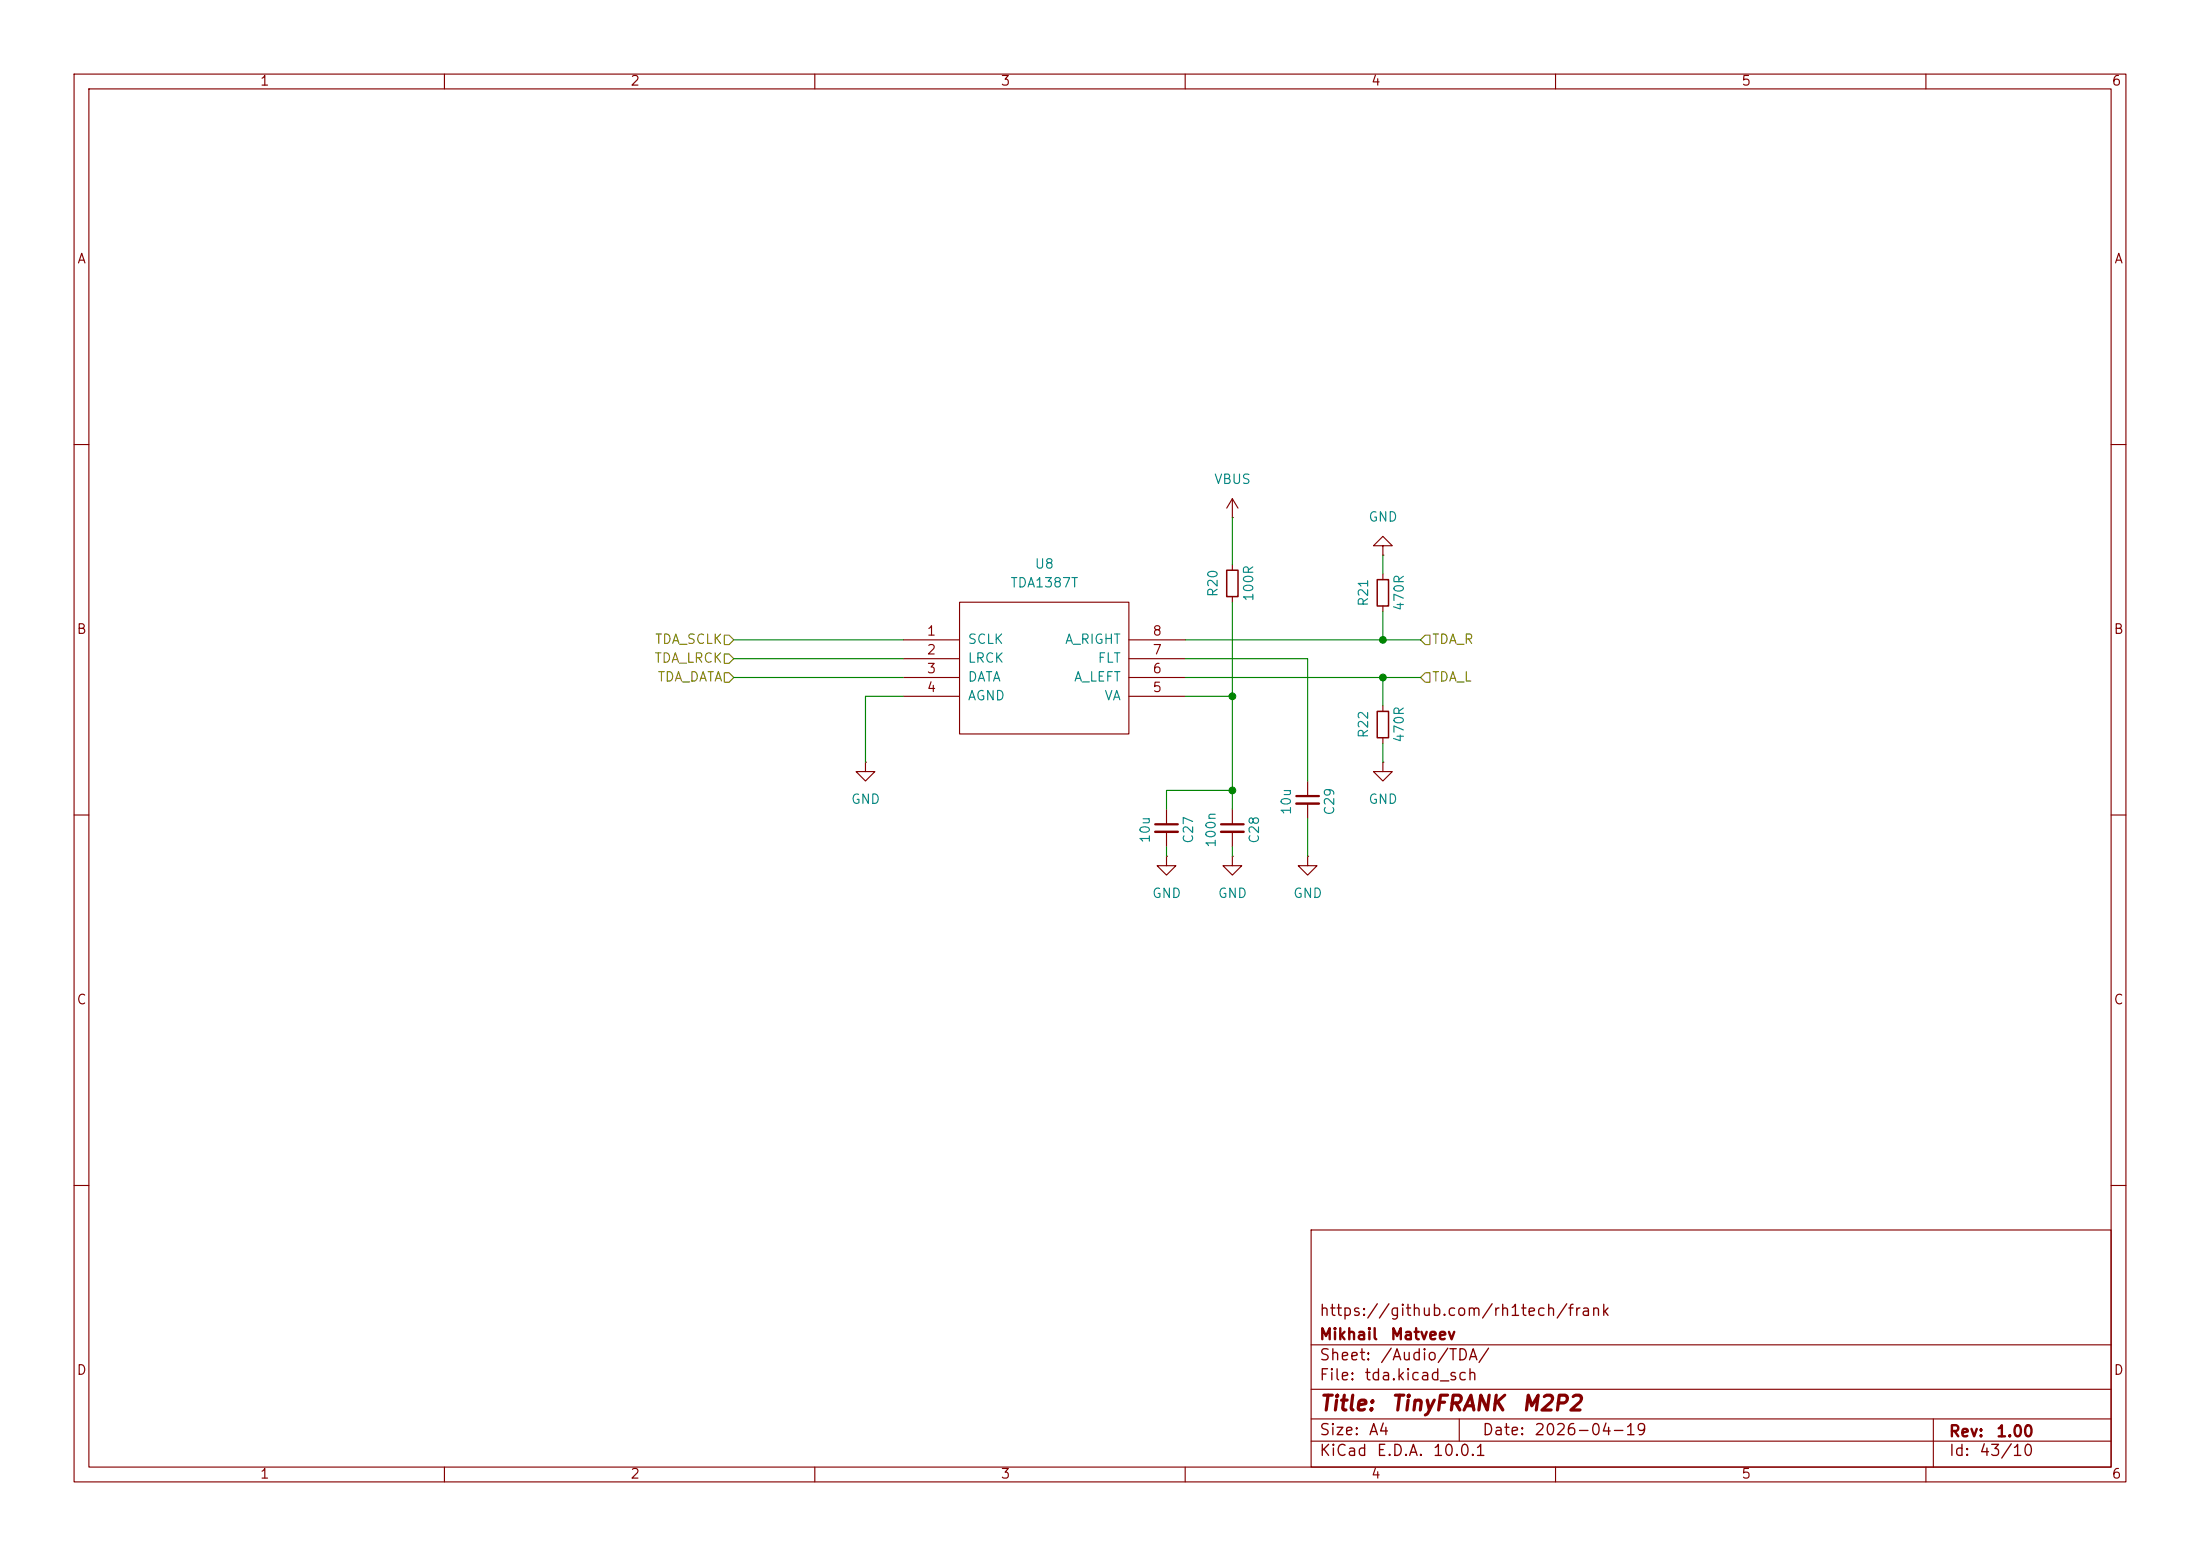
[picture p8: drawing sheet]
(kicad_sch
 (version 20260306)
 (generator "eeschema")
 (generator_version "10.0")
 (paper "A4")
 (title_block
  (title "${NAME} ${MODEL}")
  (date "${DATE}")
  (rev "${VERSION}")
  (company "Mikhail Matveev")
  (comment 1 "https://github.com/rh1tech/frank"))
 (lib_symbols
  (symbol "TinyFRANK:C_Small"
   (pin_numbers (hide yes))
   (pin_names
    (offset 0.254) (hide yes)) (exclude_from_sim no) (in_bom yes) (on_board yes)
   (in_pos_files yes)
   (duplicate_pin_numbers_are_jumpers no)
   (property "Reference" "C" (at 0.254 1.778 0) (show_name no) (do_not_autoplace no) (effects (font (size 1.27 1.27)) (justify left)))
   (property "Value" "C_Small" (at 0.254 -2.032 0) (show_name no) (do_not_autoplace no) (effects (font (size 1.27 1.27)) (justify left)))
   (property "Footprint" "" (at 0 0 0) (show_name no) (do_not_autoplace no) (hide yes) (effects (font (size 1.27 1.27))))
   (property "Datasheet" "" (at 0 0 0) (show_name no) (do_not_autoplace no) (hide yes) (effects (font (size 1.27 1.27))))
   (property "Description" "Unpolarized capacitor, small symbol" (at 0 0 0) (show_name no) (do_not_autoplace no) (hide yes) (effects (font (size 1.27 1.27))))
   (symbol "C_Small_0_1"
    (polyline (pts (xy -1.524 0.508) (xy 1.524 0.508)) (stroke (width 0.3048) (type default)) (fill (type none)))
    (polyline (pts (xy -1.524 -0.508) (xy 1.524 -0.508)) (stroke (width 0.3302) (type default)) (fill (type none))))
   (symbol "C_Small_1_1"
    (pin passive line (at 0 2.54 270) (length 2.032) (name "" (effects (font (size 1.27 1.27)))) (number "1" (effects (font (size 1.27 1.27)))))
    (pin passive line (at 0 -2.54 90) (length 2.032) (name "" (effects (font (size 1.27 1.27)))) (number "2" (effects (font (size 1.27 1.27))))))
   (embedded_fonts no))
  (symbol "TinyFRANK:GND"
   (power global)
   (pin_numbers (hide yes))
   (pin_names
    (offset 0) (hide yes)) (exclude_from_sim no) (in_bom yes) (on_board yes)
   (in_pos_files yes)
   (duplicate_pin_numbers_are_jumpers no)
   (property "Reference" "#PWR" (at 0 -6.35 0) (show_name no) (do_not_autoplace no) (hide yes) (effects (font (size 1.27 1.27))))
   (property "Value" "GND" (at 0 -3.81 0) (show_name no) (do_not_autoplace no) (effects (font (size 1.27 1.27))))
   (property "Footprint" "" (at 0 0 0) (show_name no) (do_not_autoplace no) (hide yes) (effects (font (size 1.27 1.27))))
   (property "Datasheet" "" (at 0 0 0) (show_name no) (do_not_autoplace no) (hide yes) (effects (font (size 1.27 1.27))))
   (property "Description" "Power symbol creates a global label with name \"GND\" , ground" (at 0 0 0) (show_name no) (do_not_autoplace no) (hide yes) (effects (font (size 1.27 1.27))))
   (symbol "GND_0_1"
    (polyline (pts (xy 0 0) (xy 0 -1.27) (xy 1.27 -1.27) (xy 0 -2.54) (xy -1.27 -1.27) (xy 0 -1.27)) (stroke (width 0) (type default)) (fill (type none))))
   (symbol "GND_1_1"
    (pin power_in line (at 0 0 270) (length 0) (name "" (effects (font (size 1.27 1.27)))) (number "1" (effects (font (size 1.27 1.27))))))
   (embedded_fonts no))
  (symbol "TinyFRANK:R_Small"
   (pin_numbers (hide yes))
   (pin_names
    (offset 0.254) (hide yes)) (exclude_from_sim no) (in_bom yes) (on_board yes)
   (in_pos_files yes)
   (duplicate_pin_numbers_are_jumpers no)
   (property "Reference" "R" (at 0 0 90) (show_name no) (do_not_autoplace no) (effects (font (size 1.016 1.016))))
   (property "Value" "R_Small" (at 1.778 0 90) (show_name no) (do_not_autoplace no) (effects (font (size 1.27 1.27))))
   (property "Footprint" "" (at 0 0 0) (show_name no) (do_not_autoplace no) (hide yes) (effects (font (size 1.27 1.27))))
   (property "Datasheet" "" (at 0 0 0) (show_name no) (do_not_autoplace no) (hide yes) (effects (font (size 1.27 1.27))))
   (property "Description" "Resistor, small symbol" (at 0 0 0) (show_name no) (do_not_autoplace no) (hide yes) (effects (font (size 1.27 1.27))))
   (symbol "R_Small_0_1"
    (rectangle (start -0.762 1.778) (end 0.762 -1.778) (stroke (width 0.2032) (type default)) (fill (type none))))
   (symbol "R_Small_1_1"
    (pin passive line (at 0 2.54 270) (length 0.762) (name "" (effects (font (size 1.27 1.27)))) (number "1" (effects (font (size 1.27 1.27)))))
    (pin passive line (at 0 -2.54 90) (length 0.762) (name "" (effects (font (size 1.27 1.27)))) (number "2" (effects (font (size 1.27 1.27))))))
   (embedded_fonts no))
  (symbol "TinyFRANK:TDA1387T"
   (pin_names
    (offset 1.016)) (exclude_from_sim no) (in_bom yes) (on_board yes)
   (in_pos_files yes)
   (duplicate_pin_numbers_are_jumpers no)
   (property "Reference" "TDA1" (at 0 13.97 0) (show_name no) (do_not_autoplace no) (effects (font (size 1.27 1.27))))
   (property "Value" "TDA1387T" (at 0 11.43 0) (show_name no) (do_not_autoplace no) (effects (font (size 1.27 1.27))))
   (property "Footprint" "MODULE" (at 0 0 0) (show_name no) (do_not_autoplace no) (hide yes) (effects (font (size 1.27 1.27))))
   (property "Datasheet" "DOCUMENTATION" (at 0 0 0) (show_name no) (do_not_autoplace no) (hide yes) (effects (font (size 1.27 1.27))))
   (property "Description" "" (at 0 0 0) (show_name no) (do_not_autoplace no) (hide yes) (effects (font (size 1.27 1.27))))
   (symbol "TDA1387T_1_0"
    (rectangle (start -11.43 -8.89) (end 11.43 8.89) (stroke (width 0) (type solid)) (fill (type none))))
   (symbol "TDA1387T_1_1"
    (pin input line (at -19.05 3.81 0) (length 7.62) (name "SCLK" (effects (font (size 1.27 1.27)))) (number "1" (effects (font (size 1.27 1.27)))))
    (pin input line (at -19.05 1.27 0) (length 7.62) (name "LRCK" (effects (font (size 1.27 1.27)))) (number "2" (effects (font (size 1.27 1.27)))))
    (pin input line (at -19.05 -1.27 0) (length 7.62) (name "DATA" (effects (font (size 1.27 1.27)))) (number "3" (effects (font (size 1.27 1.27)))))
    (pin input line (at -19.05 -3.81 0) (length 7.62) (name "AGND" (effects (font (size 1.27 1.27)))) (number "4" (effects (font (size 1.27 1.27)))))
    (pin input line (at 19.05 -3.81 180) (length 7.62) (name "VA" (effects (font (size 1.27 1.27)))) (number "5" (effects (font (size 1.27 1.27)))))
    (pin input line (at 19.05 -1.27 180) (length 7.62) (name "A_LEFT" (effects (font (size 1.27 1.27)))) (number "6" (effects (font (size 1.27 1.27)))))
    (pin input line (at 19.05 1.27 180) (length 7.62) (name "FLT" (effects (font (size 1.27 1.27)))) (number "7" (effects (font (size 1.27 1.27)))))
    (pin input line (at 19.05 3.81 180) (length 7.62) (name "A_RIGHT" (effects (font (size 1.27 1.27)))) (number "8" (effects (font (size 1.27 1.27))))))
   (embedded_fonts no))
  (symbol "TinyFRANK:VBUS"
   (power global)
   (pin_numbers (hide yes))
   (pin_names
    (offset 0) (hide yes)) (exclude_from_sim no) (in_bom yes) (on_board yes)
   (in_pos_files yes)
   (duplicate_pin_numbers_are_jumpers no)
   (property "Reference" "#PWR" (at 0 -3.81 0) (show_name no) (do_not_autoplace no) (hide yes) (effects (font (size 1.27 1.27))))
   (property "Value" "VBUS" (at 0 3.556 0) (show_name no) (do_not_autoplace no) (effects (font (size 1.27 1.27))))
   (property "Footprint" "" (at 0 0 0) (show_name no) (do_not_autoplace no) (hide yes) (effects (font (size 1.27 1.27))))
   (property "Datasheet" "" (at 0 0 0) (show_name no) (do_not_autoplace no) (hide yes) (effects (font (size 1.27 1.27))))
   (property "Description" "Power symbol creates a global label with name \"VBUS\"" (at 0 0 0) (show_name no) (do_not_autoplace no) (hide yes) (effects (font (size 1.27 1.27))))
   (symbol "VBUS_0_1"
    (polyline (pts (xy -0.762 1.27) (xy 0 2.54)) (stroke (width 0) (type default)) (fill (type none)))
    (polyline (pts (xy 0 2.54) (xy 0.762 1.27)) (stroke (width 0) (type default)) (fill (type none)))
    (polyline (pts (xy 0 0) (xy 0 2.54)) (stroke (width 0) (type default)) (fill (type none))))
   (symbol "VBUS_1_1"
    (pin power_in line (at 0 0 90) (length 0) (name "" (effects (font (size 1.27 1.27)))) (number "1" (effects (font (size 1.27 1.27))))))
   (embedded_fonts no)))
 (junction
  (at 186.69 86.36)
  (diameter 0)
  (color 0 0 0 0))
 (junction
  (at 186.69 91.44)
  (diameter 0)
  (color 0 0 0 0))
 (junction
  (at 166.37 106.68)
  (diameter 0)
  (color 0 0 0 0))
 (junction
  (at 166.37 93.98)
  (diameter 0)
  (color 0 0 0 0))
 (wire
  (pts (xy 176.53 88.9) (xy 176.53 105.41))
  (stroke (width 0) (type default)))
 (wire
  (pts (xy 186.69 86.36) (xy 191.77 86.36))
  (stroke (width 0) (type default)))
 (wire
  (pts (xy 186.69 91.44) (xy 186.69 95.25))
  (stroke (width 0) (type default)))
 (wire
  (pts (xy 166.37 69.85) (xy 166.37 76.2))
  (stroke (width 0) (type default)))
 (wire
  (pts (xy 160.02 93.98) (xy 166.37 93.98))
  (stroke (width 0) (type default)))
 (wire
  (pts (xy 157.48 115.57) (xy 157.48 114.3))
  (stroke (width 0) (type default)))
 (wire
  (pts (xy 186.69 74.93) (xy 186.69 77.47))
  (stroke (width 0) (type default)))
 (wire
  (pts (xy 166.37 81.28) (xy 166.37 93.98))
  (stroke (width 0) (type default)))
 (wire
  (pts (xy 99.06 91.44) (xy 121.92 91.44))
  (stroke (width 0) (type default)))
 (wire
  (pts (xy 157.48 106.68) (xy 166.37 106.68))
  (stroke (width 0) (type default)))
 (wire
  (pts (xy 176.53 88.9) (xy 160.02 88.9))
  (stroke (width 0) (type default)))
 (wire
  (pts (xy 166.37 114.3) (xy 166.37 115.57))
  (stroke (width 0) (type default)))
 (wire
  (pts (xy 99.06 86.36) (xy 121.92 86.36))
  (stroke (width 0) (type default)))
 (wire
  (pts (xy 116.84 93.98) (xy 116.84 102.87))
  (stroke (width 0) (type default)))
 (wire
  (pts (xy 166.37 93.98) (xy 166.37 106.68))
  (stroke (width 0) (type default)))
 (wire
  (pts (xy 186.69 91.44) (xy 191.77 91.44))
  (stroke (width 0) (type default)))
 (wire
  (pts (xy 160.02 86.36) (xy 186.69 86.36))
  (stroke (width 0) (type default)))
 (wire
  (pts (xy 157.48 109.22) (xy 157.48 106.68))
  (stroke (width 0) (type default)))
 (wire
  (pts (xy 121.92 93.98) (xy 116.84 93.98))
  (stroke (width 0) (type default)))
 (wire
  (pts (xy 166.37 106.68) (xy 166.37 109.22))
  (stroke (width 0) (type default)))
 (wire
  (pts (xy 99.06 88.9) (xy 121.92 88.9))
  (stroke (width 0) (type default)))
 (wire
  (pts (xy 186.69 102.87) (xy 186.69 100.33))
  (stroke (width 0) (type default)))
 (wire
  (pts (xy 186.69 82.55) (xy 186.69 86.36))
  (stroke (width 0) (type default)))
 (wire
  (pts (xy 160.02 91.44) (xy 186.69 91.44))
  (stroke (width 0) (type default)))
 (wire
  (pts (xy 176.53 115.57) (xy 176.53 110.49))
  (stroke (width 0) (type default)))
 (hierarchical_label "TDA_LRCK"
  (shape input)
  (at 99.06 88.9 180)
  (effects (font (size 1.27 1.27)) (justify right)))
 (hierarchical_label "TDA_R"
  (shape input)
  (at 191.77 86.36 0)
  (effects (font (size 1.27 1.27)) (justify left)))
 (hierarchical_label "TDA_DATA"
  (shape input)
  (at 99.06 91.44 180)
  (effects (font (size 1.27 1.27)) (justify right)))
 (hierarchical_label "TDA_SCLK"
  (shape input)
  (at 99.06 86.36 180)
  (effects (font (size 1.27 1.27)) (justify right)))
 (hierarchical_label "TDA_L"
  (shape input)
  (at 191.77 91.44 0)
  (effects (font (size 1.27 1.27)) (justify left)))
 (symbol
  (lib_id "TinyFRANK:VBUS")
  (at 166.37 69.85 0)
  (unit 1)
  (body_style 1)
  (exclude_from_sim no)
  (in_bom yes)
  (on_board yes)
  (in_pos_files yes)
  (dnp no)
  (fields_autoplaced yes)
  (property "Reference" "#PWR070" (at 166.37 73.66 0) (hide yes) (show_name no) (do_not_autoplace no) (effects (font (size 1.27 1.27))))
  (property "Value" "VBUS" (at 166.37 64.77 0) (show_name no) (do_not_autoplace no) (effects (font (size 1.27 1.27))))
  (property "Footprint" "" (at 166.37 69.85 0) (hide yes) (show_name no) (do_not_autoplace no) (effects (font (size 1.27 1.27))))
  (property "Datasheet" "" (at 166.37 69.85 0) (hide yes) (show_name no) (do_not_autoplace no) (effects (font (size 1.27 1.27))))
  (property "Description" "Power symbol creates a global label with name \"VBUS\"" (at 166.37 69.85 0) (hide yes) (show_name no) (do_not_autoplace no) (effects (font (size 1.27 1.27))))
  (pin "1"))
 (symbol
  (lib_id "TinyFRANK:R_Small")
  (at 166.37 78.74 180)
  (unit 1)
  (body_style 1)
  (exclude_from_sim no)
  (in_bom yes)
  (on_board yes)
  (in_pos_files yes)
  (dnp no)
  (property "Reference" "R20" (at 163.83 78.74 90) (show_name no) (do_not_autoplace no) (effects (font (size 1.27 1.27))))
  (property "Value" "100R" (at 168.656 78.74 90) (show_name no) (do_not_autoplace no) (effects (font (size 1.27 1.27))))
  (property "Footprint" "TinyFRANK:R_0603_1608Metric" (at 166.37 78.74 0) (hide yes) (show_name no) (do_not_autoplace no) (effects (font (size 1.27 1.27))))
  (property "Datasheet" "" (at 166.37 78.74 0) (hide yes) (show_name no) (do_not_autoplace no) (effects (font (size 1.27 1.27))))
  (property "Description" "Resistor" (at 166.37 78.74 0) (hide yes) (show_name no) (do_not_autoplace no) (effects (font (size 1.27 1.27))))
  (property "AliExpress" "https://www.aliexpress.com/item/1005005945735199.html" (at 166.37 78.74 0) (hide yes) (show_name no) (do_not_autoplace no) (effects (font (size 1.27 1.27))))
  (property "Height" "" (at 166.37 78.74 0) (hide yes) (show_name no) (do_not_autoplace no) (effects (font (size 1.27 1.27))))
  (property "MANUFACTURER" "" (at 166.37 78.74 0) (hide yes) (show_name no) (do_not_autoplace no) (effects (font (size 1.27 1.27))))
  (property "MAXIMUM_PACKAGE_HEIGHT" "" (at 166.37 78.74 0) (hide yes) (show_name no) (do_not_autoplace no) (effects (font (size 1.27 1.27))))
  (property "Manufacturer_Name" "" (at 166.37 78.74 0) (hide yes) (show_name no) (do_not_autoplace no) (effects (font (size 1.27 1.27))))
  (property "Manufacturer_Part_Number" "" (at 166.37 78.74 0) (hide yes) (show_name no) (do_not_autoplace no) (effects (font (size 1.27 1.27))))
  (property "Mouser Part Number" "" (at 166.37 78.74 0) (hide yes) (show_name no) (do_not_autoplace no) (effects (font (size 1.27 1.27))))
  (property "Mouser Price/Stock" "" (at 166.37 78.74 0) (hide yes) (show_name no) (do_not_autoplace no) (effects (font (size 1.27 1.27))))
  (property "PARTREV" "" (at 166.37 78.74 0) (hide yes) (show_name no) (do_not_autoplace no) (effects (font (size 1.27 1.27))))
  (property "STANDARD" "" (at 166.37 78.74 0) (hide yes) (show_name no) (do_not_autoplace no) (effects (font (size 1.27 1.27))))
  (property "Sim.Device" "" (at 166.37 78.74 0) (hide yes) (show_name no) (do_not_autoplace no) (effects (font (size 1.27 1.27))))
  (pin "1")
  (pin "2"))
 (symbol
  (lib_id "TinyFRANK:TDA1387T")
  (at 140.97 90.17 0)
  (unit 1)
  (body_style 1)
  (exclude_from_sim no)
  (in_bom yes)
  (on_board yes)
  (in_pos_files yes)
  (dnp no)
  (fields_autoplaced yes)
  (property "Reference" "U8" (at 140.97 76.2 0) (show_name no) (do_not_autoplace no) (effects (font (size 1.27 1.27))))
  (property "Value" "TDA1387T" (at 140.97 78.74 0) (show_name no) (do_not_autoplace no) (effects (font (size 1.27 1.27))))
  (property "Footprint" "TinyFRANK:SO-8" (at 140.97 90.17 0) (hide yes) (show_name no) (do_not_autoplace no) (effects (font (size 1.27 1.27))))
  (property "Datasheet" "" (at 140.97 90.17 0) (hide yes) (show_name no) (do_not_autoplace no) (effects (font (size 1.27 1.27))))
  (property "Description" "" (at 140.97 90.17 0) (hide yes) (show_name no) (do_not_autoplace no) (effects (font (size 1.27 1.27))))
  (pin "1")
  (pin "2")
  (pin "3")
  (pin "4")
  (pin "5")
  (pin "6")
  (pin "7")
  (pin "8"))
 (symbol
  (lib_id "TinyFRANK:C_Small")
  (at 166.37 111.76 0)
  (unit 1)
  (body_style 1)
  (exclude_from_sim no)
  (in_bom yes)
  (on_board yes)
  (in_pos_files yes)
  (dnp no)
  (property "Reference" "C28" (at 169.418 112.014 90) (show_name no) (do_not_autoplace no) (effects (font (size 1.27 1.27))))
  (property "Value" "100n" (at 163.576 112.014 90) (show_name no) (do_not_autoplace no) (effects (font (size 1.27 1.27))))
  (property "Footprint" "TinyFRANK:C_0603_1608Metric" (at 166.37 111.76 0) (hide yes) (show_name no) (do_not_autoplace no) (effects (font (size 1.27 1.27))))
  (property "Datasheet" "" (at 166.37 111.76 0) (hide yes) (show_name no) (do_not_autoplace no) (effects (font (size 1.27 1.27))))
  (property "Description" "Unpolarized capacitor" (at 166.37 111.76 0) (hide yes) (show_name no) (do_not_autoplace no) (effects (font (size 1.27 1.27))))
  (property "AliExpress" "https://www.aliexpress.com/item/33008008276.html" (at 166.37 111.76 0) (hide yes) (show_name no) (do_not_autoplace no) (effects (font (size 1.27 1.27))))
  (property "Height" "" (at 166.37 111.76 0) (hide yes) (show_name no) (do_not_autoplace no) (effects (font (size 1.27 1.27))))
  (property "MANUFACTURER" "" (at 166.37 111.76 0) (hide yes) (show_name no) (do_not_autoplace no) (effects (font (size 1.27 1.27))))
  (property "MAXIMUM_PACKAGE_HEIGHT" "" (at 166.37 111.76 0) (hide yes) (show_name no) (do_not_autoplace no) (effects (font (size 1.27 1.27))))
  (property "Manufacturer_Name" "" (at 166.37 111.76 0) (hide yes) (show_name no) (do_not_autoplace no) (effects (font (size 1.27 1.27))))
  (property "Manufacturer_Part_Number" "" (at 166.37 111.76 0) (hide yes) (show_name no) (do_not_autoplace no) (effects (font (size 1.27 1.27))))
  (property "Mouser Part Number" "" (at 166.37 111.76 0) (hide yes) (show_name no) (do_not_autoplace no) (effects (font (size 1.27 1.27))))
  (property "Mouser Price/Stock" "" (at 166.37 111.76 0) (hide yes) (show_name no) (do_not_autoplace no) (effects (font (size 1.27 1.27))))
  (property "PARTREV" "" (at 166.37 111.76 0) (hide yes) (show_name no) (do_not_autoplace no) (effects (font (size 1.27 1.27))))
  (property "STANDARD" "" (at 166.37 111.76 0) (hide yes) (show_name no) (do_not_autoplace no) (effects (font (size 1.27 1.27))))
  (property "Sim.Device" "" (at 166.37 111.76 0) (hide yes) (show_name no) (do_not_autoplace no) (effects (font (size 1.27 1.27))))
  (pin "1")
  (pin "2"))
 (symbol
  (lib_id "TinyFRANK:R_Small")
  (at 186.69 97.79 180)
  (unit 1)
  (body_style 1)
  (exclude_from_sim no)
  (in_bom yes)
  (on_board yes)
  (in_pos_files yes)
  (dnp no)
  (property "Reference" "R22" (at 184.15 97.79 90) (show_name no) (do_not_autoplace no) (effects (font (size 1.27 1.27))))
  (property "Value" "470R" (at 188.976 97.79 90) (show_name no) (do_not_autoplace no) (effects (font (size 1.27 1.27))))
  (property "Footprint" "TinyFRANK:R_0603_1608Metric" (at 186.69 97.79 0) (hide yes) (show_name no) (do_not_autoplace no) (effects (font (size 1.27 1.27))))
  (property "Datasheet" "" (at 186.69 97.79 0) (hide yes) (show_name no) (do_not_autoplace no) (effects (font (size 1.27 1.27))))
  (property "Description" "Resistor" (at 186.69 97.79 0) (hide yes) (show_name no) (do_not_autoplace no) (effects (font (size 1.27 1.27))))
  (property "AliExpress" "https://www.aliexpress.com/item/1005005945735199.html" (at 186.69 97.79 0) (hide yes) (show_name no) (do_not_autoplace no) (effects (font (size 1.27 1.27))))
  (property "Height" "" (at 186.69 97.79 0) (hide yes) (show_name no) (do_not_autoplace no) (effects (font (size 1.27 1.27))))
  (property "MANUFACTURER" "" (at 186.69 97.79 0) (hide yes) (show_name no) (do_not_autoplace no) (effects (font (size 1.27 1.27))))
  (property "MAXIMUM_PACKAGE_HEIGHT" "" (at 186.69 97.79 0) (hide yes) (show_name no) (do_not_autoplace no) (effects (font (size 1.27 1.27))))
  (property "Manufacturer_Name" "" (at 186.69 97.79 0) (hide yes) (show_name no) (do_not_autoplace no) (effects (font (size 1.27 1.27))))
  (property "Manufacturer_Part_Number" "" (at 186.69 97.79 0) (hide yes) (show_name no) (do_not_autoplace no) (effects (font (size 1.27 1.27))))
  (property "Mouser Part Number" "" (at 186.69 97.79 0) (hide yes) (show_name no) (do_not_autoplace no) (effects (font (size 1.27 1.27))))
  (property "Mouser Price/Stock" "" (at 186.69 97.79 0) (hide yes) (show_name no) (do_not_autoplace no) (effects (font (size 1.27 1.27))))
  (property "PARTREV" "" (at 186.69 97.79 0) (hide yes) (show_name no) (do_not_autoplace no) (effects (font (size 1.27 1.27))))
  (property "STANDARD" "" (at 186.69 97.79 0) (hide yes) (show_name no) (do_not_autoplace no) (effects (font (size 1.27 1.27))))
  (property "Sim.Device" "" (at 186.69 97.79 0) (hide yes) (show_name no) (do_not_autoplace no) (effects (font (size 1.27 1.27))))
  (pin "1")
  (pin "2"))
 (symbol
  (lib_id "TinyFRANK:GND")
  (at 186.69 102.87 0)
  (unit 1)
  (body_style 1)
  (exclude_from_sim no)
  (in_bom yes)
  (on_board yes)
  (in_pos_files yes)
  (dnp no)
  (fields_autoplaced yes)
  (property "Reference" "#PWR074" (at 186.69 109.22 0) (hide yes) (show_name no) (do_not_autoplace no) (effects (font (size 1.27 1.27))))
  (property "Value" "GND" (at 186.69 107.95 0) (show_name no) (do_not_autoplace no) (effects (font (size 1.27 1.27))))
  (property "Footprint" "" (at 186.69 102.87 0) (hide yes) (show_name no) (do_not_autoplace no) (effects (font (size 1.27 1.27))))
  (property "Datasheet" "" (at 186.69 102.87 0) (hide yes) (show_name no) (do_not_autoplace no) (effects (font (size 1.27 1.27))))
  (property "Description" "Power symbol creates a global label with name \"GND\" , ground" (at 186.69 102.87 0) (hide yes) (show_name no) (do_not_autoplace no) (effects (font (size 1.27 1.27))))
  (pin "1"))
 (symbol
  (lib_id "TinyFRANK:GND")
  (at 186.69 74.93 180)
  (unit 1)
  (body_style 1)
  (exclude_from_sim no)
  (in_bom yes)
  (on_board yes)
  (in_pos_files yes)
  (dnp no)
  (fields_autoplaced yes)
  (property "Reference" "#PWR073" (at 186.69 68.58 0) (hide yes) (show_name no) (do_not_autoplace no) (effects (font (size 1.27 1.27))))
  (property "Value" "GND" (at 186.69 69.85 0) (show_name no) (do_not_autoplace no) (effects (font (size 1.27 1.27))))
  (property "Footprint" "" (at 186.69 74.93 0) (hide yes) (show_name no) (do_not_autoplace no) (effects (font (size 1.27 1.27))))
  (property "Datasheet" "" (at 186.69 74.93 0) (hide yes) (show_name no) (do_not_autoplace no) (effects (font (size 1.27 1.27))))
  (property "Description" "Power symbol creates a global label with name \"GND\" , ground" (at 186.69 74.93 0) (hide yes) (show_name no) (do_not_autoplace no) (effects (font (size 1.27 1.27))))
  (pin "1"))
 (symbol
  (lib_id "TinyFRANK:R_Small")
  (at 186.69 80.01 180)
  (unit 1)
  (body_style 1)
  (exclude_from_sim no)
  (in_bom yes)
  (on_board yes)
  (in_pos_files yes)
  (dnp no)
  (property "Reference" "R21" (at 184.15 80.01 90) (show_name no) (do_not_autoplace no) (effects (font (size 1.27 1.27))))
  (property "Value" "470R" (at 188.976 80.01 90) (show_name no) (do_not_autoplace no) (effects (font (size 1.27 1.27))))
  (property "Footprint" "TinyFRANK:R_0603_1608Metric" (at 186.69 80.01 0) (hide yes) (show_name no) (do_not_autoplace no) (effects (font (size 1.27 1.27))))
  (property "Datasheet" "" (at 186.69 80.01 0) (hide yes) (show_name no) (do_not_autoplace no) (effects (font (size 1.27 1.27))))
  (property "Description" "Resistor" (at 186.69 80.01 0) (hide yes) (show_name no) (do_not_autoplace no) (effects (font (size 1.27 1.27))))
  (property "AliExpress" "https://www.aliexpress.com/item/1005005945735199.html" (at 186.69 80.01 0) (hide yes) (show_name no) (do_not_autoplace no) (effects (font (size 1.27 1.27))))
  (property "Height" "" (at 186.69 80.01 0) (hide yes) (show_name no) (do_not_autoplace no) (effects (font (size 1.27 1.27))))
  (property "MANUFACTURER" "" (at 186.69 80.01 0) (hide yes) (show_name no) (do_not_autoplace no) (effects (font (size 1.27 1.27))))
  (property "MAXIMUM_PACKAGE_HEIGHT" "" (at 186.69 80.01 0) (hide yes) (show_name no) (do_not_autoplace no) (effects (font (size 1.27 1.27))))
  (property "Manufacturer_Name" "" (at 186.69 80.01 0) (hide yes) (show_name no) (do_not_autoplace no) (effects (font (size 1.27 1.27))))
  (property "Manufacturer_Part_Number" "" (at 186.69 80.01 0) (hide yes) (show_name no) (do_not_autoplace no) (effects (font (size 1.27 1.27))))
  (property "Mouser Part Number" "" (at 186.69 80.01 0) (hide yes) (show_name no) (do_not_autoplace no) (effects (font (size 1.27 1.27))))
  (property "Mouser Price/Stock" "" (at 186.69 80.01 0) (hide yes) (show_name no) (do_not_autoplace no) (effects (font (size 1.27 1.27))))
  (property "PARTREV" "" (at 186.69 80.01 0) (hide yes) (show_name no) (do_not_autoplace no) (effects (font (size 1.27 1.27))))
  (property "STANDARD" "" (at 186.69 80.01 0) (hide yes) (show_name no) (do_not_autoplace no) (effects (font (size 1.27 1.27))))
  (property "Sim.Device" "" (at 186.69 80.01 0) (hide yes) (show_name no) (do_not_autoplace no) (effects (font (size 1.27 1.27))))
  (pin "1")
  (pin "2"))
 (symbol
  (lib_id "TinyFRANK:GND")
  (at 116.84 102.87 0)
  (unit 1)
  (body_style 1)
  (exclude_from_sim no)
  (in_bom yes)
  (on_board yes)
  (in_pos_files yes)
  (dnp no)
  (fields_autoplaced yes)
  (property "Reference" "#PWR068" (at 116.84 109.22 0) (hide yes) (show_name no) (do_not_autoplace no) (effects (font (size 1.27 1.27))))
  (property "Value" "GND" (at 116.84 107.95 0) (show_name no) (do_not_autoplace no) (effects (font (size 1.27 1.27))))
  (property "Footprint" "" (at 116.84 102.87 0) (hide yes) (show_name no) (do_not_autoplace no) (effects (font (size 1.27 1.27))))
  (property "Datasheet" "" (at 116.84 102.87 0) (hide yes) (show_name no) (do_not_autoplace no) (effects (font (size 1.27 1.27))))
  (property "Description" "Power symbol creates a global label with name \"GND\" , ground" (at 116.84 102.87 0) (hide yes) (show_name no) (do_not_autoplace no) (effects (font (size 1.27 1.27))))
  (pin "1"))
 (symbol
  (lib_id "TinyFRANK:GND")
  (at 166.37 115.57 0)
  (unit 1)
  (body_style 1)
  (exclude_from_sim no)
  (in_bom yes)
  (on_board yes)
  (in_pos_files yes)
  (dnp no)
  (property "Reference" "#PWR071" (at 166.37 121.92 0) (hide yes) (show_name no) (do_not_autoplace no) (effects (font (size 1.27 1.27))))
  (property "Value" "GND" (at 166.37 120.65 0) (show_name no) (do_not_autoplace no) (effects (font (size 1.27 1.27))))
  (property "Footprint" "" (at 166.37 115.57 0) (hide yes) (show_name no) (do_not_autoplace no) (effects (font (size 1.27 1.27))))
  (property "Datasheet" "" (at 166.37 115.57 0) (hide yes) (show_name no) (do_not_autoplace no) (effects (font (size 1.27 1.27))))
  (property "Description" "Power symbol creates a global label with name \"GND\" , ground" (at 166.37 115.57 0) (hide yes) (show_name no) (do_not_autoplace no) (effects (font (size 1.27 1.27))))
  (pin "1"))
 (symbol
  (lib_id "TinyFRANK:C_Small")
  (at 176.53 107.95 0)
  (unit 1)
  (body_style 1)
  (exclude_from_sim no)
  (in_bom yes)
  (on_board yes)
  (in_pos_files yes)
  (dnp no)
  (property "Reference" "C29" (at 179.578 108.204 90) (show_name no) (do_not_autoplace no) (effects (font (size 1.27 1.27))))
  (property "Value" "10u" (at 173.736 108.204 90) (show_name no) (do_not_autoplace no) (effects (font (size 1.27 1.27))))
  (property "Footprint" "TinyFRANK:C_0603_1608Metric" (at 176.53 107.95 0) (hide yes) (show_name no) (do_not_autoplace no) (effects (font (size 1.27 1.27))))
  (property "Datasheet" "" (at 176.53 107.95 0) (hide yes) (show_name no) (do_not_autoplace no) (effects (font (size 1.27 1.27))))
  (property "Description" "Unpolarized capacitor" (at 176.53 107.95 0) (hide yes) (show_name no) (do_not_autoplace no) (effects (font (size 1.27 1.27))))
  (property "AliExpress" "https://www.aliexpress.com/item/33008008276.html" (at 176.53 107.95 0) (hide yes) (show_name no) (do_not_autoplace no) (effects (font (size 1.27 1.27))))
  (property "Height" "" (at 176.53 107.95 0) (hide yes) (show_name no) (do_not_autoplace no) (effects (font (size 1.27 1.27))))
  (property "MANUFACTURER" "" (at 176.53 107.95 0) (hide yes) (show_name no) (do_not_autoplace no) (effects (font (size 1.27 1.27))))
  (property "MAXIMUM_PACKAGE_HEIGHT" "" (at 176.53 107.95 0) (hide yes) (show_name no) (do_not_autoplace no) (effects (font (size 1.27 1.27))))
  (property "Manufacturer_Name" "" (at 176.53 107.95 0) (hide yes) (show_name no) (do_not_autoplace no) (effects (font (size 1.27 1.27))))
  (property "Manufacturer_Part_Number" "" (at 176.53 107.95 0) (hide yes) (show_name no) (do_not_autoplace no) (effects (font (size 1.27 1.27))))
  (property "Mouser Part Number" "" (at 176.53 107.95 0) (hide yes) (show_name no) (do_not_autoplace no) (effects (font (size 1.27 1.27))))
  (property "Mouser Price/Stock" "" (at 176.53 107.95 0) (hide yes) (show_name no) (do_not_autoplace no) (effects (font (size 1.27 1.27))))
  (property "PARTREV" "" (at 176.53 107.95 0) (hide yes) (show_name no) (do_not_autoplace no) (effects (font (size 1.27 1.27))))
  (property "STANDARD" "" (at 176.53 107.95 0) (hide yes) (show_name no) (do_not_autoplace no) (effects (font (size 1.27 1.27))))
  (property "Sim.Device" "" (at 176.53 107.95 0) (hide yes) (show_name no) (do_not_autoplace no) (effects (font (size 1.27 1.27))))
  (pin "1")
  (pin "2"))
 (symbol
  (lib_id "TinyFRANK:GND")
  (at 157.48 115.57 0)
  (unit 1)
  (body_style 1)
  (exclude_from_sim no)
  (in_bom yes)
  (on_board yes)
  (in_pos_files yes)
  (dnp no)
  (fields_autoplaced yes)
  (property "Reference" "#PWR069" (at 157.48 121.92 0) (hide yes) (show_name no) (do_not_autoplace no) (effects (font (size 1.27 1.27))))
  (property "Value" "GND" (at 157.48 120.65 0) (show_name no) (do_not_autoplace no) (effects (font (size 1.27 1.27))))
  (property "Footprint" "" (at 157.48 115.57 0) (hide yes) (show_name no) (do_not_autoplace no) (effects (font (size 1.27 1.27))))
  (property "Datasheet" "" (at 157.48 115.57 0) (hide yes) (show_name no) (do_not_autoplace no) (effects (font (size 1.27 1.27))))
  (property "Description" "Power symbol creates a global label with name \"GND\" , ground" (at 157.48 115.57 0) (hide yes) (show_name no) (do_not_autoplace no) (effects (font (size 1.27 1.27))))
  (pin "1"))
 (symbol
  (lib_id "TinyFRANK:C_Small")
  (at 157.48 111.76 0)
  (unit 1)
  (body_style 1)
  (exclude_from_sim no)
  (in_bom yes)
  (on_board yes)
  (in_pos_files yes)
  (dnp no)
  (property "Reference" "C27" (at 160.528 112.014 90) (show_name no) (do_not_autoplace no) (effects (font (size 1.27 1.27))))
  (property "Value" "10u" (at 154.686 112.014 90) (show_name no) (do_not_autoplace no) (effects (font (size 1.27 1.27))))
  (property "Footprint" "TinyFRANK:C_0603_1608Metric" (at 157.48 111.76 0) (hide yes) (show_name no) (do_not_autoplace no) (effects (font (size 1.27 1.27))))
  (property "Datasheet" "" (at 157.48 111.76 0) (hide yes) (show_name no) (do_not_autoplace no) (effects (font (size 1.27 1.27))))
  (property "Description" "Unpolarized capacitor" (at 157.48 111.76 0) (hide yes) (show_name no) (do_not_autoplace no) (effects (font (size 1.27 1.27))))
  (property "AliExpress" "https://www.aliexpress.com/item/33008008276.html" (at 157.48 111.76 0) (hide yes) (show_name no) (do_not_autoplace no) (effects (font (size 1.27 1.27))))
  (property "Height" "" (at 157.48 111.76 0) (hide yes) (show_name no) (do_not_autoplace no) (effects (font (size 1.27 1.27))))
  (property "MANUFACTURER" "" (at 157.48 111.76 0) (hide yes) (show_name no) (do_not_autoplace no) (effects (font (size 1.27 1.27))))
  (property "MAXIMUM_PACKAGE_HEIGHT" "" (at 157.48 111.76 0) (hide yes) (show_name no) (do_not_autoplace no) (effects (font (size 1.27 1.27))))
  (property "Manufacturer_Name" "" (at 157.48 111.76 0) (hide yes) (show_name no) (do_not_autoplace no) (effects (font (size 1.27 1.27))))
  (property "Manufacturer_Part_Number" "" (at 157.48 111.76 0) (hide yes) (show_name no) (do_not_autoplace no) (effects (font (size 1.27 1.27))))
  (property "Mouser Part Number" "" (at 157.48 111.76 0) (hide yes) (show_name no) (do_not_autoplace no) (effects (font (size 1.27 1.27))))
  (property "Mouser Price/Stock" "" (at 157.48 111.76 0) (hide yes) (show_name no) (do_not_autoplace no) (effects (font (size 1.27 1.27))))
  (property "PARTREV" "" (at 157.48 111.76 0) (hide yes) (show_name no) (do_not_autoplace no) (effects (font (size 1.27 1.27))))
  (property "STANDARD" "" (at 157.48 111.76 0) (hide yes) (show_name no) (do_not_autoplace no) (effects (font (size 1.27 1.27))))
  (property "Sim.Device" "" (at 157.48 111.76 0) (hide yes) (show_name no) (do_not_autoplace no) (effects (font (size 1.27 1.27))))
  (pin "1")
  (pin "2"))
 (symbol
  (lib_id "TinyFRANK:GND")
  (at 176.53 115.57 0)
  (unit 1)
  (body_style 1)
  (exclude_from_sim no)
  (in_bom yes)
  (on_board yes)
  (in_pos_files yes)
  (dnp no)
  (fields_autoplaced yes)
  (property "Reference" "#PWR072" (at 176.53 121.92 0) (hide yes) (show_name no) (do_not_autoplace no) (effects (font (size 1.27 1.27))))
  (property "Value" "GND" (at 176.53 120.65 0) (show_name no) (do_not_autoplace no) (effects (font (size 1.27 1.27))))
  (property "Footprint" "" (at 176.53 115.57 0) (hide yes) (show_name no) (do_not_autoplace no) (effects (font (size 1.27 1.27))))
  (property "Datasheet" "" (at 176.53 115.57 0) (hide yes) (show_name no) (do_not_autoplace no) (effects (font (size 1.27 1.27))))
  (property "Description" "Power symbol creates a global label with name \"GND\" , ground" (at 176.53 115.57 0) (hide yes) (show_name no) (do_not_autoplace no) (effects (font (size 1.27 1.27))))
  (pin "1")))
